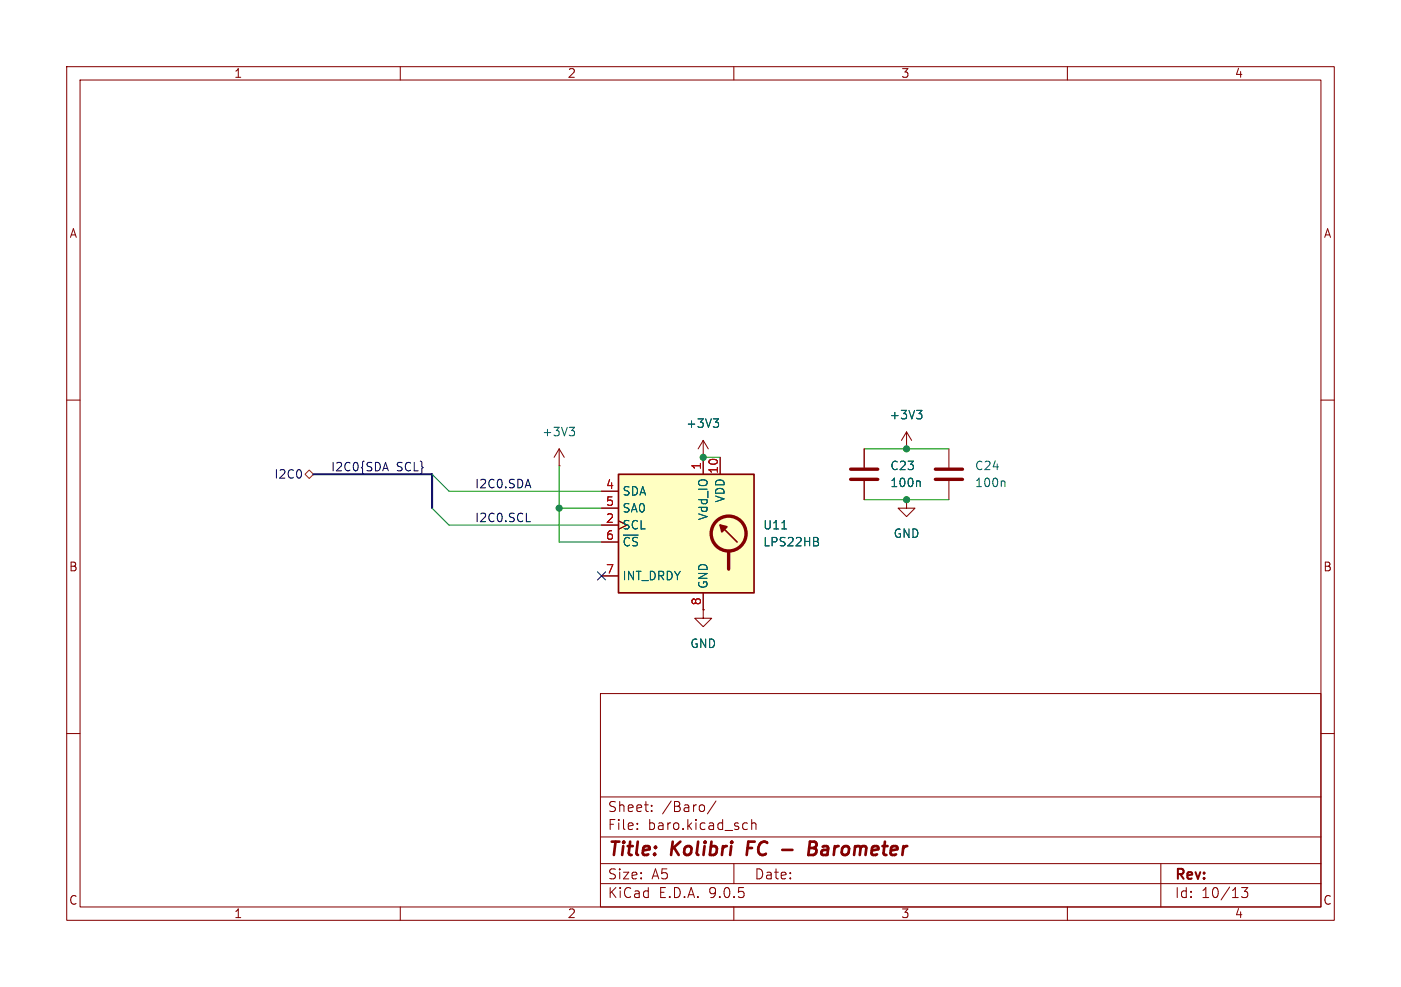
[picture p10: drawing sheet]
<svg xmlns="http://www.w3.org/2000/svg" width="210mm" height="148mm" viewBox="0 0 210 148" stroke-linecap="round" stroke-linejoin="round" font-family="sans-serif">
<g fill="none" stroke="#840000" stroke-width=".15">
<path d="M10 10h190v128h-190zM12 12h186v124h-186zM60 10v2M110 10v2M160 10v2M10 60h2M83.8 69.9h.1M83.8 67.3l-.7 1.3M83.8 67.3l.8 1.3M83.8 67.3v2.6M105.4 68.6h.1M105.4 66l-.8 1.3"/>
<path d="M105.4 66l.8 1.3M105.4 66v2.6M129.5 67.3v2.8M129.5 72.1v2.8M135.9 74.9v1.3h1.3l-1.3 1.3-1.3-1.3h1.3M135.9 74.9h.1M135.9 67.3h.1M135.9 64.8l-.8 1.2M135.9 64.8l.8 1.2M135.9 64.8v2.5M142.2 67.3v2.8M142.2 72.1v2.8"/>
<path d="M198 60h2M105.4 91.4v1.3h1.3l-1.3 1.3-1.3-1.3h1.3M105.4 91.4h.1M10 110h2M90 104h108v32h-108zM90 119.5h108M198 110h2M60 136v2M90 132.5h108M90 129.5h108M90 125.5h108M95.5 124.2v.2"/>
<path d="M95.5 123.5v.1M97.7 121.5v.2M97.7 120.8v.1M105.5 120.8v.7M107.3 120.1l-1.3 1.9M110 136v2M110 129.5v3M111.6 123.4l.4 .1M112 124.3l-.4 .1M112.7 123.5a.37 .37 0 0 1 .6 .1v.8M112.7 122.9v1.5M160 136v2"/>
<path d="M174 129.5v6.5M186.1 133.1h.9l-.5 .6a.41 .41 0 0 1 .5 .2v.4l-.1 .2-.6 .1-.2-.2"/>
</g>
<path d="M112.2 126.2l-.3 2M117.3 127.4h1.5M121.3 127.2h.7M121.4 126.2h.7a.49 .49 0 0 1 .3 .5 .49 .49 0 0 1-.4 .5l.2 .1a.58 .58 0 0 1-.3 .9h-.7z" fill="none" stroke="#840000" stroke-width=".4"/>
<path d="M127.5 70.4h4.1M127.5 71.9h4.1M140.2 70.4h4.1M140.2 71.9h4.1" fill="none" stroke="#840000" stroke-width=".51"/>
<path d="M85.3 64.1h.8l-.4 .5M85.9 64.6l.2 .2v.3l-.2 .2M106.9 62.8h.8l-.4 .5M107.5 63.3l.2 .2v.3l-.2 .3M137.4 61.5h.8l-.4 .5M137.8 72.1l.1 .2v.7M137.9 62l.3 .3v.3l-.3 .2M150.5 72.1l.1 .2v.7" fill="none" stroke="#006464" stroke-width=".15"/>
<path d="M92.7 71.1h20.3v17.8h-20.3z" fill="#ffffc2"/>
<path d="M92.7 71.1h20.3v17.8h-20.3zM107.9 78.7l2.6 2.6" fill="none" stroke="#840000" stroke-width=".25"/>
<g fill="none" stroke="#840000" stroke-width=".51">
<path d="M109.2 82.8v2.5"/>
<circle cx="109.2" cy="80" r="2.62"/>
</g>
<path d="M107.9 78.7l1.1 .3-.8 .8z" fill="#840000" stroke="#840000" stroke-width=".25"/>
<g fill="none" stroke="#840000" stroke-width=".15">
<path d="M90.2 73.7h2.5M90.2 76.2h2.5M90.2 78.7h2.5M105.4 68.6h.1M105.4 68.6v2.5M107.9 68.6v2.5M129.5 67.3v2.8M129.5 72.1v2.8M135.9 67.3h.1M135.9 74.9h.1M90.2 81.3h2.5M90.2 86.4h2.5"/>
<path d="M105.4 91.4h.1M105.4 88.9v2.5"/>
</g>
<path d="M106.9 62.8h.8l-.4 .5M107.5 63.3l.2 .2v.3l-.2 .3M117.2 79.3h.7M137.4 61.5h.8l-.4 .5M137.8 72.1l.1 .2v.7M137.9 62l.3 .3v.3l-.3 .2M122.6 81.3l.1 .1-.1 .4M122.6 80.7v.4" fill="none" stroke="#006464" stroke-width=".15"/>
<path d="M45.7 71.1l.7-.6 .6 .6-.6 .7z" fill="none" stroke="#725600" stroke-width=".15"/>
<path d="M57.5 70.2h.6M57.8 69.3l.4 1.3M89.6 85.8l1.2 1.2M90.8 85.8l-1.2 1.2" fill="none" stroke="#000084" stroke-width=".15"/>
<path d="M78.9 78.2h.6" fill="none" stroke="#0f0f0f" stroke-width=".15"/>
<path d="M47 71.1h17.8v5.1" fill="none" stroke="#000084" stroke-width=".3"/>
<path d="M64.8 76.2l2.5 2.5h22.9M64.8 71.1l2.5 2.6h22.9M83.8 69.9v11.4h6.4M83.8 76.2h6.4M105.4 68.6h2.5M129.5 67.3h12.7M129.5 74.9h12.7" fill="none" stroke="#009600" stroke-width=".15"/>
<g fill="#009600" stroke="#009600" stroke-width=".15">
<circle cx="105.4" cy="68.6" r=".46"/>
<circle cx="83.8" cy="76.2" r=".46"/>
<circle cx="135.9" cy="74.9" r=".46"/>
<circle cx="135.9" cy="67.3" r=".46"/>
</g>
<g font-size="2.8" fill="#840000">
<text x="91" y="128.9">Title:</text>
<text x="100.7" y="128.9">Kolibri</text>
<text x="112.8" y="128.9">FC</text>
<text x="123.6" y="128.9">Barometer</text>
</g>
<g font-size="2.1" fill="#840000">
<text x="91" y="124.7">File:</text>
<text x="91" y="122">Sheet:</text>
<text x="97.1" y="124.7">baro.kicad_sch</text>
<text x="99.2" y="122">/Baro/</text>
<text x="91" y="134.9">KiCad</text>
<text x="91" y="132.1">Size:</text>
<text x="97.7" y="132.1">A5</text>
<text x="98.7" y="134.9">E.D.A.</text>
<text x="106.3" y="134.9">9.0.5</text>
<text x="113" y="132.1">Date:</text>
<text x="176" y="132.3">Rev:</text>
<text x="176" y="134.9">Id:</text>
<text x="180.1" y="134.9">10/13</text>
</g>
<g font-size="1.8" fill="#840000">
<text x="35" y="11.9">1</text>
<text x="85" y="11.9">2</text>
<text x="135" y="11.9">3</text>
<text x="185" y="11.9">4</text>
<text x="10.3" y="35.9">A</text>
<text x="198.4" y="35.9">A</text>
<text x="10.3" y="85.9">B</text>
<text x="198.3" y="85.9">B</text>
<text x="10.3" y="135.9">C</text>
<text x="35" y="137.9">1</text>
<text x="85" y="137.9">2</text>
<text x="135" y="137.9">3</text>
<text x="185" y="137.9">4</text>
<text x="198.3" y="135.9">C</text>
</g>
<g font-size="1.8" fill="#006464">
<text x="81.2" y="65.6">+3V3</text>
<text x="102.8" y="64.4">+3V3</text>
<text x="133.2" y="63.1">+3V3</text>
<text x="133.4" y="70.7">C23</text>
<text x="146.1" y="70.7">C24</text>
<text x="93.2" y="74.5">SDA</text>
<text x="93.2" y="77.1">SA0</text>
<text x="108.8" y="75.5" transform="rotate(-90 108.8 75.5)">VDD</text>
<text x="133.4" y="73.3">100n</text>
<text x="146.1" y="73.3">100n</text>
<text x="93.2" y="79.6">SCL</text>
<text x="93.2" y="82.1">~{CS}</text>
<text x="106.3" y="78.1" transform="rotate(-90 106.3 78.1)">Vdd_IO</text>
<text x="114.3" y="79.6">U11</text>
<text x="114.3" y="82.1">LPS22HB</text>
<text x="133.9" y="80.9">GND</text>
<text x="93.2" y="87.2">INT_DRDY</text>
<text x="106.3" y="88.4" transform="rotate(-90 106.3 88.4)">GND</text>
<text x="103.4" y="97.4">GND</text>
</g>
<g font-size="1.8" fill="#000084">
<text x="41" y="72">I2C0</text>
<text x="49.5" y="70.8">I2C0{SDA</text>
<text x="59.4" y="70.8">SCL}</text>
</g>
<g font-size="1.8" fill="#a90000">
<text x="105.2" y="70.6" transform="rotate(-90 105.2 70.6)">1</text>
<text x="107.7" y="71.2" transform="rotate(-90 107.7 71.2)">10</text>
<text x="90.7" y="73.4">4</text>
<text x="90.7" y="75.9">5</text>
<text x="90.7" y="78.5">2</text>
<text x="90.7" y="81">6</text>
<text x="90.7" y="86.1">7</text>
<text x="105.2" y="90.9" transform="rotate(-90 105.2 90.9)">8</text>
</g>
<g font-size="1.8" fill="#0f0f0f">
<text x="71.1" y="73.3">I2C0.SDA</text>
<text x="71.1" y="78.4">I2C0.SCL</text>
</g>
</svg>
